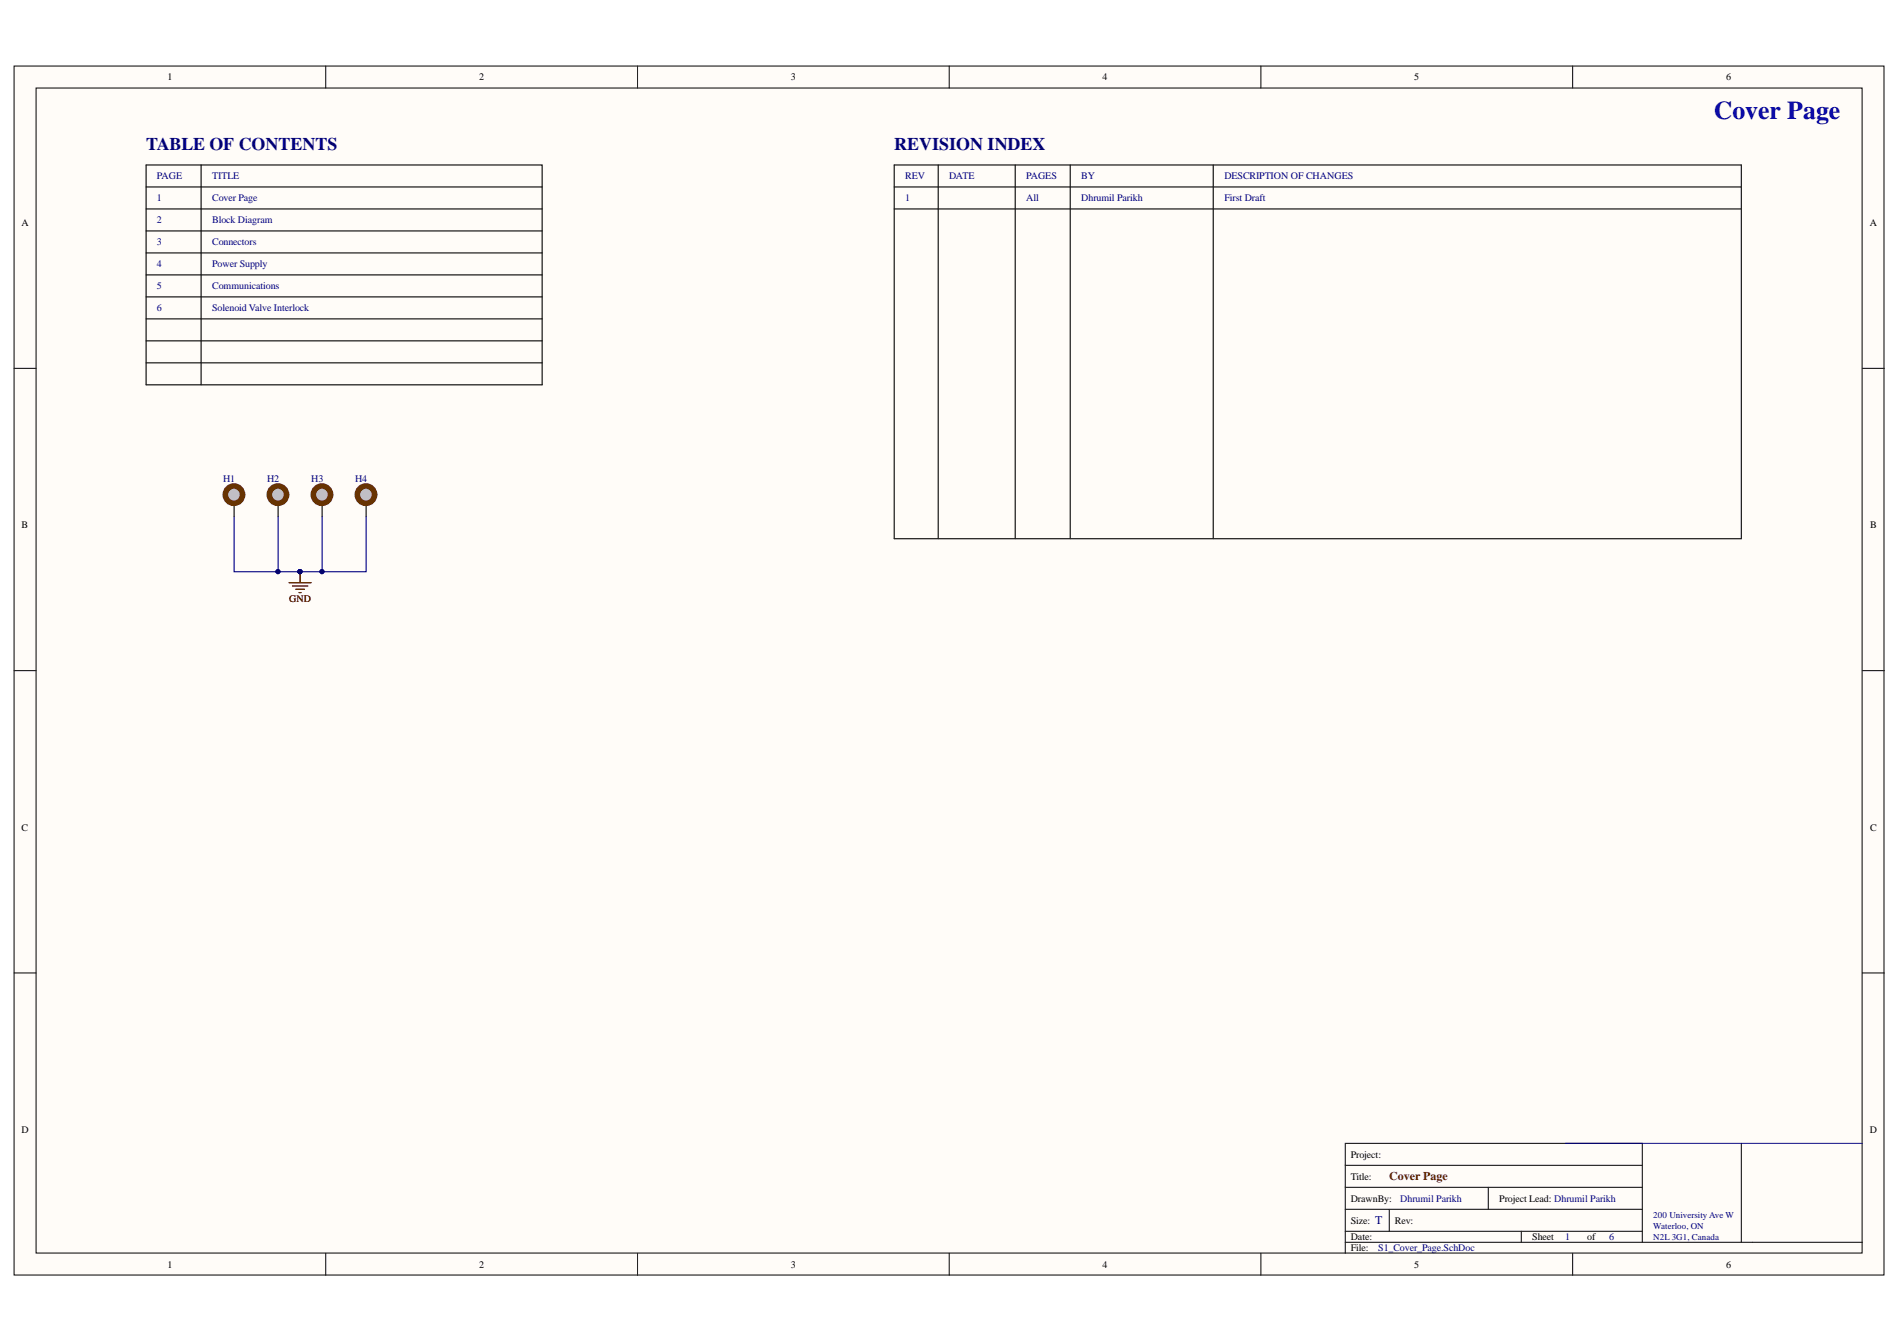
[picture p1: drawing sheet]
<svg xmlns="http://www.w3.org/2000/svg" width="297mm" height="210mm" viewBox="0 0 297 210" stroke-linecap="round" stroke-linejoin="round" font-family="sans-serif">
<g fill="#fffcf8" stroke="#000" stroke-width=".16">
<path d="M2.2 10.3h292.2v188.8h-292.2z"/>
<path d="M5.6 13.7h285.4v182h-285.4z"/>
</g>
<g fill="none" stroke="#000" stroke-width=".16">
<path d="M50.9 10.3v3.4M99.6 10.3v3.4M148.3 10.3v3.4M197 10.3v3.4M245.7 10.3v3.4M2.2 57.5h3.4M291 57.5h3.4M2.2 104.7h3.4M291 104.7h3.4M2.2 152h3.4M291 152h3.4M272.1 178.6v15.4"/>
<path d="M50.9 195.7v3.5M99.6 195.7v3.5M148.3 195.7v3.5M197 195.7v3.5M210.2 185.4v-3.4h46.4v3.4M210.2 182v-3.4h46.4v3.4M210.2 188.9h46.4M210.2 194h80.8M210.2 192.3h46.4M217.1 188.9v3.4M232.5 185.4v3.5M237.7 192.3v1.7"/>
<path d="M245.7 195.7v3.5M256.6 185.4h-46.4v10.3M256.6 185.4v8.6"/>
</g>
<path d="M244.6 178.6h46.4" fill="none" stroke="#000080" stroke-width=".16"/>
<g fill="none" stroke="#000" stroke-width=".17">
<path d="M22.8 25.8h61.9v34.3h-61.9zM22.8 29.2h61.9M22.8 32.6h61.9M22.8 36.1h61.9M22.8 39.5h61.9M31.4 25.8v34.3M139.7 25.8h132.4v58.3h-132.4zM139.7 29.2h132.4M139.7 32.6h132.4M146.6 25.8v58.3M158.6 25.8v58.3M167.2 25.8v58.3"/>
<path d="M189.6 25.8v58.3M22.8 42.9h61.9M22.8 46.4h61.9M22.8 49.8h61.9M22.8 56.7h61.9M22.8 53.2h61.9M36.6 79v1.7"/>
</g>
<circle cx="36.5" cy="77.3" r="1.35" fill="#c0c0c0" stroke="#630" stroke-width=".86"/>
<path d="M45.2 91h3.4M45.7 91.5h2.4M46.2 92h1.4M46.7 92.6h.4M46.9 89.3v1.7" fill="none" stroke="#800000" stroke-width=".17"/>
<circle cx="46.9" cy="89.3" r=".32" fill="#000080" stroke="#000080" stroke-width=".16"/>
<path d="M43.5 79v1.7" fill="none" stroke="#000" stroke-width=".17"/>
<circle cx="43.4" cy="77.3" r="1.35" fill="#c0c0c0" stroke="#630" stroke-width=".86"/>
<path d="M50.3 79v1.7" fill="none" stroke="#000" stroke-width=".17"/>
<circle cx="50.3" cy="77.3" r="1.35" fill="#c0c0c0" stroke="#630" stroke-width=".86"/>
<path d="M57.2 79v1.7" fill="none" stroke="#000" stroke-width=".17"/>
<circle cx="57.2" cy="77.3" r="1.35" fill="#c0c0c0" stroke="#630" stroke-width=".86"/>
<path d="M36.6 80.7v8.6h6.9M43.5 80.7v8.6h6.8v-8.6M57.2 80.7v8.6h-6.9" fill="none" stroke="#000080" stroke-width=".17"/>
<g fill="#000080" stroke="#000080" stroke-width=".16">
<circle cx="43.4" cy="89.3" r=".32"/>
<circle cx="46.9" cy="89.3" r=".32"/>
<circle cx="50.3" cy="89.3" r=".32"/>
</g>
<text font-size="4" fill="#0000bf" x="267.8" y="18.5">Cover Page</text>
<g font-size="2.8" fill="#000080">
<text x="22.8" y="23.4">TABLE OF CONTENTS</text>
<text x="139.7" y="23.4">REVISION INDEX</text>
</g>
<text font-size="1.9" fill="#800000" x="217.1" y="184.3">Cover Page</text>
<text font-size="1.9" fill="#000080" x="214.9" y="191.2">T</text>
<g font-size="1.6">
<text x="26.2" y="12.5">1</text>
<text x="74.9" y="12.5">2</text>
<text x="123.6" y="12.5">3</text>
<text x="172.3" y="12.5">4</text>
<text x="221" y="12.5">5</text>
<text x="269.7" y="12.5">6</text>
<text x="3.3" y="35.3">A</text>
<text x="292.2" y="35.3">A</text>
<text x="3.4" y="82.5">B</text>
<text x="292.2" y="82.5">B</text>
<text x="3.4" y="129.7">C</text>
<text x="292.2" y="129.7">C</text>
<text x="3.3" y="177">D</text>
<text x="292.2" y="177">D</text>
<text x="211.1" y="184.3">Title:</text>
<text x="211.1" y="180.8">Project:</text>
<text x="211.1" y="191.1">Size:</text>
<text x="211.1" y="187.7">DrawnBy:</text>
<text x="217.9" y="191.1">Rev:</text>
<text x="234.3" y="187.7">Project Lead: Dhrumil Parikh</text>
<text x="26.2" y="198">1</text>
<text x="74.9" y="198">2</text>
<text x="123.6" y="198">3</text>
<text x="172.3" y="198">4</text>
<text x="211.1" y="193.7">Date:</text>
<text x="211.1" y="195.4">File:</text>
<text x="221" y="198">5</text>
<text x="239.4" y="193.7">Sheet</text>
<text x="248" y="193.7">of</text>
<text x="269.7" y="198">6</text>
</g>
<g font-size="1.6" fill="#000080">
<text x="24.5" y="28">PAGE</text>
<text x="33.2" y="28">TITLE</text>
<text x="141.5" y="28">REV</text>
<text x="148.3" y="28">DATE</text>
<text x="160.4" y="28">PAGES</text>
<text x="168.9" y="28">BY</text>
<text x="191.3" y="28">DESCRIPTION OF CHANGES</text>
<text x="24.5" y="31.5">1</text>
<text x="24.5" y="34.9">2</text>
<text x="33.2" y="31.5">Cover Page</text>
<text x="33.2" y="34.9">Block Diagram</text>
<text x="141.5" y="31.5">1</text>
<text x="160.4" y="31.5">All</text>
<text x="168.9" y="31.5">Dhrumil Parikh</text>
<text x="191.3" y="31.5">First Draft</text>
<text x="24.5" y="38.3">3</text>
<text x="24.5" y="41.8">4</text>
<text x="33.2" y="38.3">Connectors</text>
<text x="33.2" y="41.8">Power Supply</text>
<text x="24.5" y="45.2">5</text>
<text x="33.2" y="45.2">Communications</text>
<text x="24.5" y="48.6">6</text>
<text x="33.2" y="48.6">Solenoid Valve Interlock</text>
<text x="34.8" y="75.2">H1</text>
<text x="41.7" y="75.2">H2</text>
<text x="48.6" y="75.2">H3</text>
<text x="55.5" y="75.2">H4</text>
<text x="215.4" y="195.4">S1_Cover_Page.SchDoc</text>
<text x="244.6" y="193.7">1</text>
<text x="251.4" y="193.7">6</text>
</g>
<text font-size="1.6" fill="#800000" x="45.2" y="94.1">GND</text>
<text font-size="1.6" fill="#0c0087" x="218.8" y="187.7">Dhrumil Parikh</text>
<g font-size="1.4" fill="#000080">
<text x="258.3" y="190.3">200 University Ave W</text>
<text x="258.3" y="192">Waterloo, ON</text>
<text x="258.3" y="193.7">N2L 3G1, Canada</text>
</g>
</svg>
